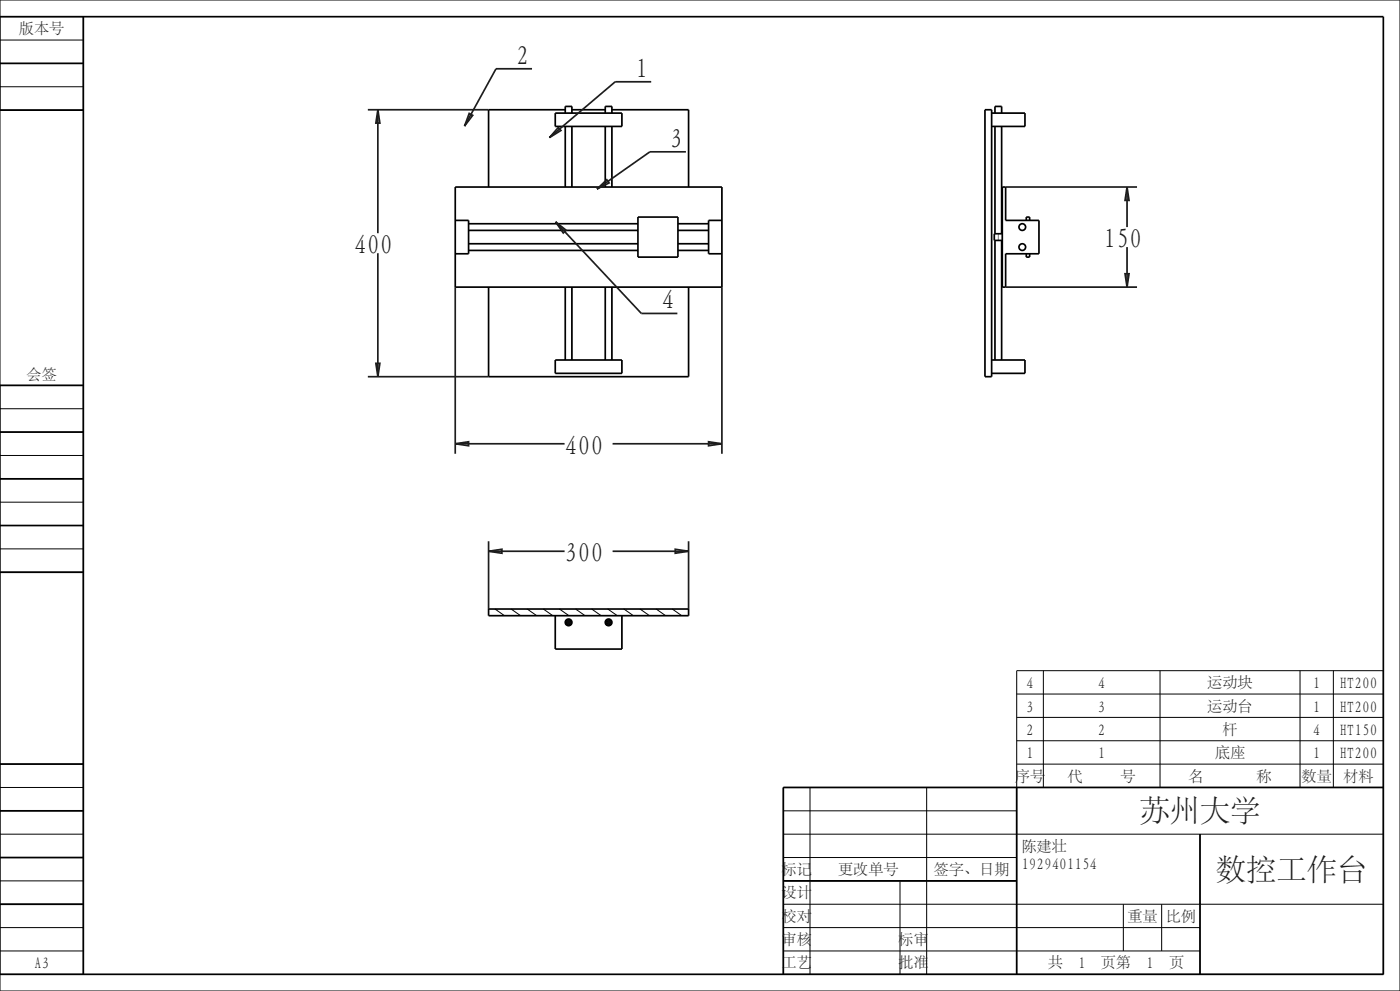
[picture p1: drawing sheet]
<svg xmlns="http://www.w3.org/2000/svg" width="420mm" height="297mm" viewBox="0 0 420 297" stroke-linecap="round" stroke-linejoin="round" font-family="sans-serif">
<g fill="none" stroke="#000" stroke-width=".3">
<path d="M0 0h420v297h-420zM0 5h25v28h-25M0 12h25M0 19h25M0 26h25M0 115.5h25v176.5h-25M0 136.5h25M0 129.5h25M0 122.5h25M0 157.5h25M0 150.5h25M0 143.5h25"/>
<path d="M0 171.5h25M0 164.5h25M148.5 182.5l2.8 2M153.3 182.5l2.9 2M158.2 182.5l2.8 2M163 182.5l2.9 2M167.8 182.5l2.9 2M170.3 185.6l-.7 .7M170.6 185.5l-1 1M170.8 185.6l-1.2 1.1M170.9 185.6l-1.2 1.3M171.1 185.7l-1.4 1.3"/>
<path d="M171.2 185.8l-1.4 1.4M171.3 185.9l-1.4 1.4M171.4 186l-1.3 1.4M171.5 186.2l-1.3 1.2M171.5 186.8l-.7 .7M171.5 186.3l-1.1 1.2M171.6 186.5l-1 1M172.7 182.5l2.8 2M177.5 182.5l2.9 2M181.6 186.2l.3 1M181.7 186l.4 1.4M181.8 185.9l.5 1.6"/>
<path d="M182 185.7l.4 1.8M182.1 185.7l.5 1.8M182.2 185.6l.6 1.9M182.3 182.5l2.9 2M182.4 185.6l.5 1.9M182.5 185.5l.5 1.9M182.7 185.5l.5 1.8M182.9 185.6l.4 1.6M183.1 185.7l.3 1.3M183.3 185.8l.2 1M183.5 186.2h.1M187.2 182.5l2.8 2"/>
<path d="M192 182.5l2.9 2M196.8 182.5l2.9 2M201.7 182.5l2.8 2M206.5 182.5l.1 .1M305 215h110M305 208h110M313 201v35M348 201v35M390 201v35M400 201v35M0 236h25M0 229h25"/>
<path d="M243 236v56M278 236v56M305 229h110M305 222h110M415 236h-180v56h180v-91h-110v91M0 257h25M0 250h25M0 243h25M235 257h70M235 250h180M235 243h70M360 250v42"/>
<path d="M0 278h25M0 271h25M0 264h25M235 278h125M235 271h180M235 264h70M270 264v28M337 271v14M348.5 271v14M0 285h25M235 285h125"/>
</g>
<g fill="none" stroke="#000" stroke-width=".51">
<path d="M0 5h415v287h-415M0 19h25M25 5v287M0 33h25M166.6 33.9h20v4h-20zM169.6 32.9h-23v23.2M171.6 32.9h10M183.6 32.9h23v23.2M295.5 32.9h2v80h-2zM297.5 33.9h10v4h-10M136.6 56.1h80v30h-80zM300.7 56.1h1v10h10v10h-10v10h-1z"/>
<path d="M136.6 66.1h4v10h-4M191.4 65.1h12v12h-12zM216.6 66.1h-4v10h4M307.9 76.1v1h1v-1M307.9 66.1v-1h1v1M146.6 86.1v26.8h60v-26.8M0 115.5h25M166.6 107.9h20v4h-20zM297.5 107.9h10v4h-10M0 129.5h25M0 157.5h25M0 143.5h25"/>
<path d="M0 171.5h25M146.6 182.5h60v2h-60zM166.6 184.5v10h20v-10M0 229h25M305 236v56M415 236h-180v56M0 257h25M0 243h25M360 250v42M0 271h25M235 264h70"/>
<circle cx="170.6" cy="186.5" r="1"/>
<circle cx="182.6" cy="186.5" r="1"/>
</g>
<!-- layer: 02___PRT_ALL_AXES -->
<g fill="none" stroke="#000" stroke-width=".51">
<path d="M169.6 33.9v-2h2v2M169.6 37.9v18.2M171.6 37.9v18.2M181.6 33.9v-2h2v2M181.6 37.9v18.2M183.6 37.9v18.2M298.5 33.9v-2h2v2M298.5 37.9v32.2M300.5 37.9v32.2M140.6 75.1h50.8M140.6 73.1h50.8M140.6 69.1h50.8"/>
<path d="M140.6 67.1h50.8M203.4 75.1h9.2M203.4 73.1h9.2M203.4 69.1h9.2M203.4 67.1h9.2M298.5 72.1v35.8M300.5 72.1v35.8M300.7 70.1h-2.4v2h2.4M169.6 86.1v21.8M171.6 86.1v21.8M181.6 86.1v21.8M183.6 86.1v21.8"/>
<circle cx="306.7" cy="68.1" r="1"/>
<circle cx="306.7" cy="74.1" r="1"/>
</g>
<path d="M299.5 70.1v2" fill="none" stroke="#7c7c85" stroke-width=".3"/>
<!-- layer: 31_DETAILS -->
<path d="M140.8 34l1 .6-2.4 3.2zM159.6 20.6h-10.8l-9.4 17.2M167.5 38.2l.8 .9-3.5 2.1zM195.4 24.5h-10.8l-19.8 16.7M179.1 56.6l2.9-2.7 .7 .9zM205.8 45.5h-10.8l-15.9 11.1M166.7 66.5l3.2 2.5-.9 .8zM166.7 66.5l25.7 27.4h10.8" fill="none" stroke="#1c1c1c" stroke-width=".51"/>
<!-- layer: 32_DRAFT_DIMS -->
<g fill="none" stroke="#1c1c1c" stroke-width=".51">
<path d="M110.4 32.9h36.2M113.4 32.9l.6 4h-1.2zM113.4 32.9v37M301.7 56.1h39.4M338.1 56.1l.6 4h-1.2zM338.1 56.1v12M113.4 75.9v37M338.1 74.1v12M136.6 86.1v49.9M216.6 86.1v49.9M301.7 86.1h39.4M337.5 82.1h1.2l-.6 4z"/>
<path d="M110.4 112.9h36.2M112.8 108.9h1.2l-.6 4zM136.6 133l4-.6v1.2zM136.6 133h32.8M183.8 133h32.8M212.6 132.4l4 .6-4 .6zM146.6 165.2l4-.6v1.2zM146.6 162.2v20.3M146.6 165.2h22.8M183.8 165.2h22.8M202.6 164.6l4 .6-4 .6zM206.6 162.2v20.3"/>
</g>
<g font-size="9.1" fill="#1c1c1c">
<text x="341.8" y="246.5">苏州大学</text>
<text x="364.8" y="264">数控工作台</text>
</g>
<g font-size="7.8" fill="#1c1c1c">
<text x="154.8" y="19.1">2</text>
<text x="190.6" y="23">1</text>
<text x="201" y="44">3</text>
<text x="106.2" y="75.9">400</text>
<text x="330.9" y="74.1">150</text>
<text x="198.4" y="92.4">4</text>
<text x="169.4" y="136">400</text>
<text x="169.4" y="168.2">300</text>
</g>
<g font-size="4.6" fill="#1c1c1c">
<text x="5.7" y="10.3">版本号</text>
<text x="7.9" y="113.8">会签</text>
<text x="307.9" y="206.3">4</text>
<text x="329.4" y="206.3">4</text>
<text x="362.2" y="206.3">运动块</text>
<text x="393.9" y="206.3">1</text>
<text x="401.8" y="206.3">HT200</text>
<text x="307.9" y="213.3">3</text>
<text x="329.4" y="213.3">3</text>
<text x="362.2" y="213.3">运动台</text>
<text x="393.9" y="213.3">1</text>
<text x="401.8" y="213.3">HT200</text>
<text x="307.9" y="220.3">2</text>
<text x="329.4" y="220.3">2</text>
<text x="366.7" y="220.3">杆</text>
<text x="393.9" y="220.3">4</text>
<text x="401.8" y="220.3">HT150</text>
<text x="307.9" y="227.3">1</text>
<text x="329.4" y="227.3">1</text>
<text x="364.5" y="227.3">底座</text>
<text x="393.9" y="227.3">1</text>
<text x="401.8" y="227.3">HT200</text>
<text x="304.5" y="234.3">序号</text>
<text x="320.3" y="234.3">代</text>
<text x="336.2" y="234.3">号</text>
<text x="356.5" y="234.3">名</text>
<text x="377" y="234.3">称</text>
<text x="390.5" y="234.3">数量</text>
<text x="403" y="234.3">材料</text>
<text x="306.4" y="255.3">陈建壮</text>
<text x="234.4" y="262.3">标记</text>
<text x="251.4" y="262.3">更改单号</text>
<text x="280.1" y="262.3">签字、日期</text>
<text x="306.4" y="260.5">1929401154</text>
<text x="234.4" y="269.3">设计</text>
<text x="234.4" y="276.3">校对</text>
<text x="338.2" y="276.3">重量</text>
<text x="349.7" y="276.3">比例</text>
<text x="234.4" y="283.3">审核</text>
<text x="269.4" y="283.3">标审</text>
<text x="10.2" y="290.3">A3</text>
<text x="234.4" y="290.3">工艺</text>
<text x="269.4" y="290.3">批准</text>
<text x="314.3" y="290.3">共</text>
<text x="323.4" y="290.3">1</text>
<text x="330.2" y="290.3">页第</text>
<text x="343.9" y="290.3">1</text>
<text x="350.7" y="290.3">页</text>
</g>
</svg>
